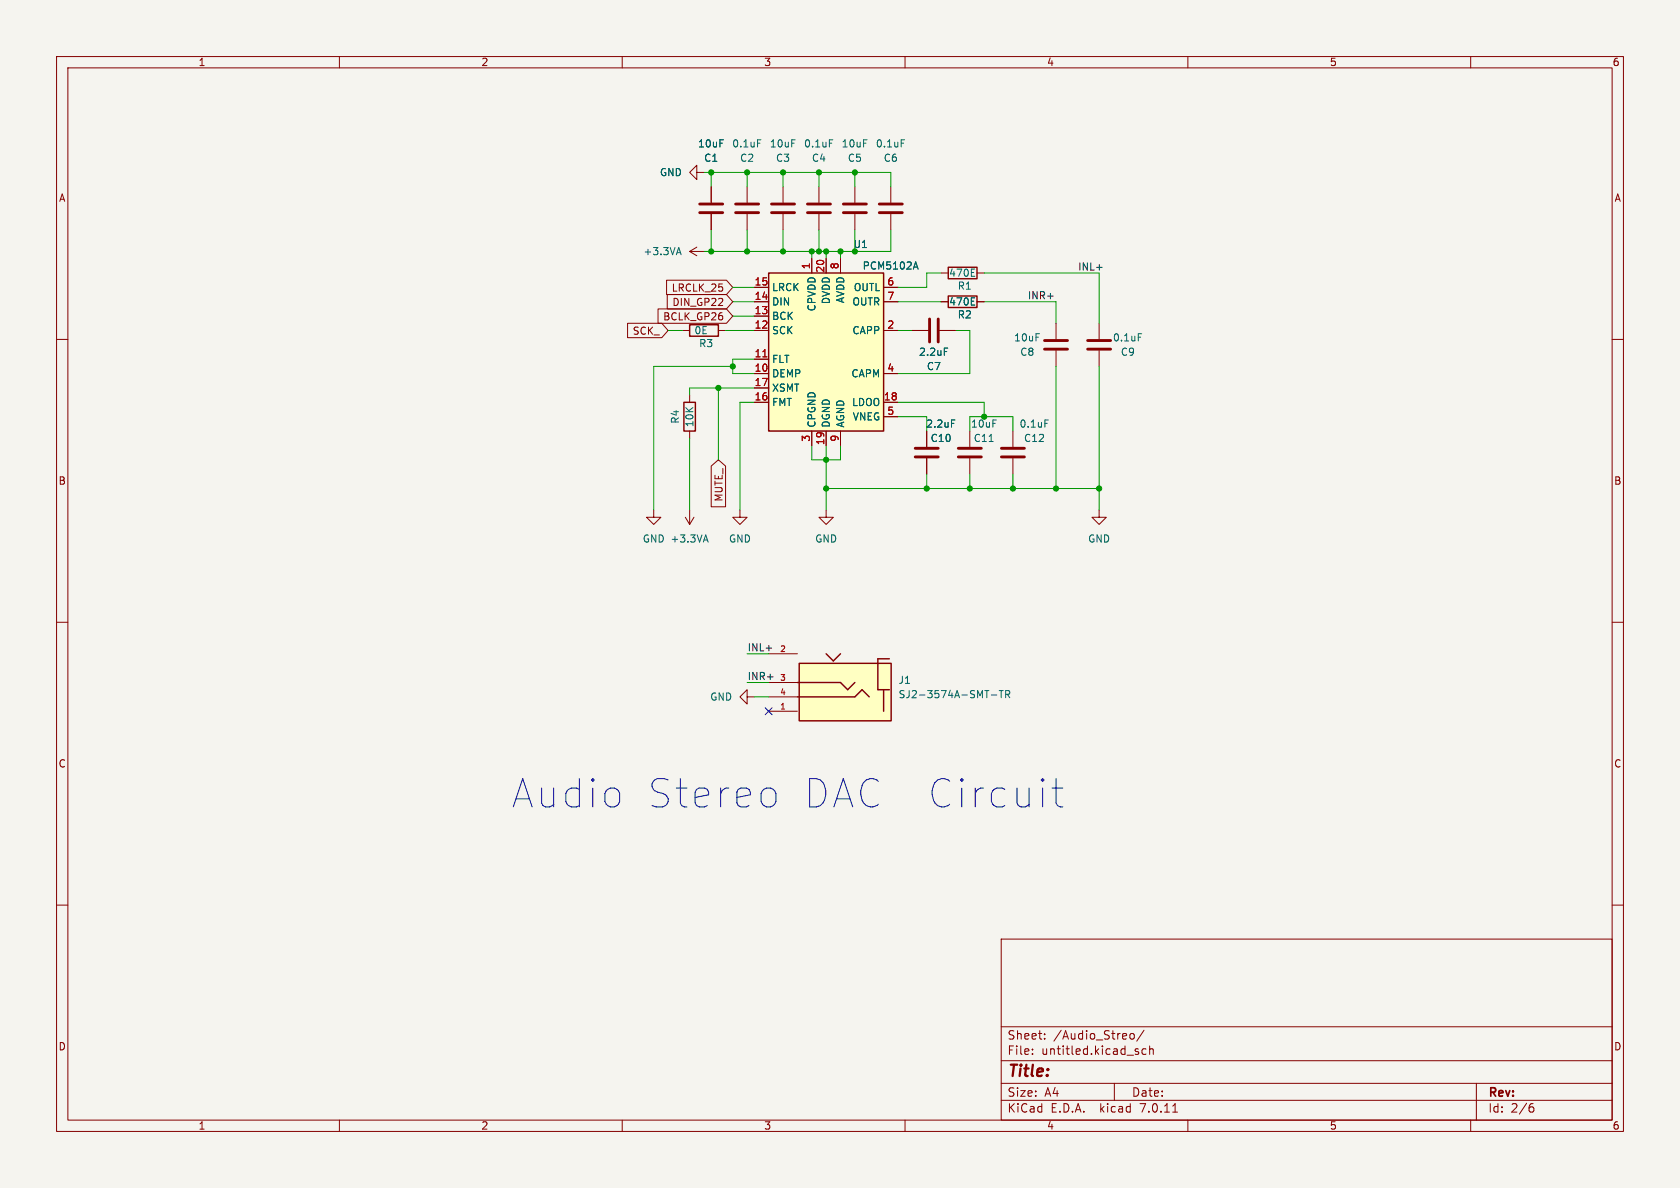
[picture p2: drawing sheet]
<svg xmlns="http://www.w3.org/2000/svg" width="297mm" height="210mm" viewBox="0 0 297 210" stroke-linecap="round" stroke-linejoin="round" font-family="sans-serif">
<path d="M0 0h297v210h-297z" fill="#f5f4ef" stroke="#f5f4ef" stroke-width=".18"/>
<g fill="none" stroke="#840000" stroke-width=".18">
<path d="M10 10h277v190h-277zM12 12h273v186h-273zM60 10v2M110 10v2M160 10v2M210 10v2M260 10v2M123.2 30.5v-1.3l-1.3 1.3 1.3 1.3v-1.3h1.3M125.7 33v2.8M125.7 37.8v2.8M132.1 33v2.8M132.1 37.8v2.8"/>
<path d="M138.4 33v2.8M138.4 37.8v2.8M144.8 33v2.8M144.8 37.8v2.8M151.1 33v2.8M151.1 37.8v2.8M157.5 33v2.8M157.5 37.8v2.8M10 60h2M110.9 57.1h6.1l1.1 1.3-1.1 1.3h-6.1zM116.3 54.6h12.1l1.1 1.3-1.1 1.3h-12.1zM117.8 49.5h10.6l1.1 1.3-1.1 1.3h-10.6z"/>
<path d="M118 52.1h10.4l1.1 1.2-1.1 1.3h-10.4zM120.6 58.4h1.3M121.9 44.5l1.3 .7M121.9 44.5h2.6M123.2 43.7l-1.3 .8M127 58.4h1.3M133.3 58.4h2.6M133.3 55.9h2.6M133.3 53.3h2.6M133.3 50.8h2.6M143.5 45.7v2.6M146 45.7v2.6"/>
<path d="M148.6 45.7v2.6M156.2 58.4h2.5M156.2 53.3h2.5M156.2 50.8h2.5M161.3 58.4h2.8M166.1 58.4h2.8M166.4 48.3h1.2M166.4 53.3h1.2M172.7 48.3h1.3M172.7 53.3h1.3M186.7 57.2v2.7M194.3 57.2v2.7"/>
<path d="M285 60h2M121.9 69.9v1.2M121.9 76.2v1.3M133.3 66h2.6M133.3 63.5h2.6M133.3 71.1h2.6M133.3 68.6h2.6M143.5 76.2v2.5M146 76.2v2.5M148.6 76.2v2.5M156.2 66h2.5M156.2 71.1h2.5"/>
<path d="M156.2 73.7h2.5M163.8 76.2v2.8M171.4 76.2v2.8M179.1 76.2v2.8M186.7 62v2.8M194.3 62v2.8M115.6 90.2v1.2h1.2l-1.2 1.3-1.3-1.3h1.3M121.2 91.4l.7 1.3M121.9 90.2v2.5M122.7 91.4l-.8 1.3M125.7 82.4l1.3-1.1 1.3 1.1v7.2h-2.6zM130.8 90.2v1.2h1.3l-1.3 1.3-1.3-1.3h1.3"/>
<path d="M146 90.2v1.2h1.3l-1.3 1.3-1.2-1.3h1.2M163.8 81v2.8M171.4 81v2.8M179.1 81v2.8M194.3 90.2v1.2h1.3l-1.3 1.3-1.3-1.3h1.3M10 110h2M135.9 115.6h5.1M285 110h2M132.1 123.2v-1.3l-1.3 1.3 1.3 1.3v-1.3h1.2M135.9 125.7h5.1M135.9 120.7h5.1M135.9 123.2h5.1"/>
<path d="M10 160h2M285 160h2M177 166h108v32h-108zM60 198v2M110 198v2M160 198v2M177 194.5h108M177 191.5h108M177 187.5h108M177 181.5h108M182.5 186.3v.1M182.5 185.5v.1"/>
<path d="M184.7 183.6v.1M184.7 182.8v.1M197 191.5v3M199.8 182.8l.2-.1 .5 .1v.6l-.1 .2-.4 .1-.2-.1zM201.2 186v.3M202.2 182.1l-1.2 2M202.6 185.5l-.4-.1-.3 .3v.4l.1 .2h.6M203.2 185.5l.3-.1 .3 .1 .1 .9M203.2 184.9v1.5M207.3 196.6h.9M210 198v2M260 198v2"/>
<path d="M261 191.5v6.5M270.6 195.7h.3l.3 .3-.1 .5-.5 .1M271 195.1l-.4 .1"/>
</g>
<path d="M121.9 57.4h5.1v2h-5.1zM135.9 48.3h20.3v27.9h-20.3zM167.6 47.2h5.1v2.1h-5.1zM167.6 52.3h5.1v2.1h-5.1zM120.9 71.1h2v5.1h-2zM141.3 117.3h16.2v10.1h-16.2zM146 115.6l1.3 1.2 1.3-1.2M157.2 116.5h-2v5.4h2M141 123.2h10.1l1.3-1.3 1.3 1.3M141 120.7h7.6l1.3 1.2 1.2-1.2M156.2 121.9v3.8" fill="none" stroke="#840000" stroke-width=".25"/>
<g fill="none" stroke="#006464" stroke-width=".18">
<path d="M133.9 24.7h.6M146.6 24.7h.6M159.3 24.7h.6M119.7 44.7h.6M120 43.8l.4 1.2M161.6 47.2h.6M161.9 46.3l.4 1.3M171.7 48.8h.6M171.7 47.6h.6M171.7 53.9h.6M171.7 52.6h.6M201.2 59h.6"/>
<path d="M166.9 61.5h.6M168.2 74.2h.6M174.9 78h.7M184.7 74.2h.6M124.5 95.5h.6M124.8 94.6l.4 1.2M175.3 122.9h.9M176.6 122.1h.8M177 122.1v1.2M177.8 122.7h.6l.1-.2v-.3l-.7-.1v1.2M178.1 122.7l.4 .6"/>
</g>
<g fill="none" stroke="#840000" stroke-width=".51">
<path d="M123.7 36.1h4.1M123.7 37.6h4.1M130 36.1h4.1M130 37.6h4.1M136.4 36.1h4.1M136.4 37.6h4.1M142.7 36.1h4.1M142.7 37.6h4.1M149.1 36.1h4.1M149.1 37.6h4.1M155.4 36.1h4.1M155.4 37.6h4.1"/>
<path d="M164.3 56.4v4.1M165.9 56.4v4.1M161.8 79.2h4.1M169.4 79.2h4.1M177 79.2h4.1M184.7 60.2h4M184.7 61.7h4M192.3 60.2h4M192.3 61.7h4M161.8 80.8h4.1M169.4 80.8h4.1M177 80.8h4.1"/>
</g>
<g fill="#ffffc2" stroke="#ffffc2" stroke-width=".18">
<path d="M135.9 48.3h20.3v27.9h-20.3z"/>
<path d="M141.3 117.3h16.2v10.1h-16.2z"/>
</g>
<path d="M134.9 63.1h.7" fill="none" stroke="#a90000" stroke-width=".18"/>
<path d="M136.2 139.3l.7 .5 .3 .5v1.4l-.5 .7-.5 .2M184.3 137.6v.5M184.3 139.3v3.3M184.3 137.6l-.2 .3 .2 .2M184.3 137.6l.3 .3-.3 .2M186 139.3h1.9M186.7 137.6v4.3l.2 .5 .5 .2h.5" fill="none" stroke="#0000c2" stroke-width=".18"/>
<g fill="none" stroke="#009600" stroke-width=".18">
<path d="M124.5 30.5h33v2.5M125.7 30.5v2.5M132.1 30.5v2.5M138.4 30.5v2.5M144.8 30.5v2.5M151.1 30.5v2.5M118.1 58.4h2.5M125.7 40.6v3.9M128.3 58.4h5M129.5 50.8h3.8M129.5 53.3h3.8M129.5 55.9h3.8"/>
<path d="M132.1 40.6v3.9M138.4 40.6v3.9M143.5 44.5v1.2M144.8 40.6v3.9M146 44.5v1.2M148.6 44.5v1.2M151.1 40.6v3.9M157.5 40.6v3.9h-33M158.7 53.3h7.7M158.7 58.4h2.6M166.4 48.3h-2.6v2.5h-5.1M168.9 58.4h2.5v7.6h-12.7"/>
<path d="M174 48.3h20.3v8.9M174 53.3h12.7v3.9M121.9 77.5v12.7M127 68.6v12.7M129.5 64.8h-13.9v25.4M133.3 68.6h-11.4v1.3M133.3 63.5h-3.8v2.5h3.8M133.3 71.1h-2.5v19.1M143.5 78.7v2.6h5.1v-2.6M146 78.7v11.5M158.7 71.1h15.3v2.6M158.7 73.7h5.1v2.5"/>
<path d="M171.4 76.2v-2.5h7.7v2.5M186.7 64.8v21.6M194.3 64.8v25.4M146 86.4h48.3M163.8 83.8v2.6M171.4 83.8v2.6M179.1 83.8v2.6M132.1 115.6h3.8M132.1 120.7h3.8M133.3 123.2h2.6"/>
</g>
<path d="M135.3 125.1l1.2 1.2M136.5 125.1l-1.2 1.2" fill="none" stroke="#000084" stroke-width=".18"/>
<g fill="#009600" stroke="#009600" stroke-width=".18">
<circle cx="163.8" cy="86.4" r=".46"/>
<circle cx="174" cy="73.7" r=".46"/>
<circle cx="194.3" cy="86.4" r=".46"/>
<circle cx="132.1" cy="44.5" r=".46"/>
<circle cx="138.4" cy="44.5" r=".46"/>
<circle cx="127" cy="68.6" r=".46"/>
<circle cx="125.7" cy="44.5" r=".46"/>
<circle cx="129.5" cy="64.8" r=".46"/>
<circle cx="146" cy="44.5" r=".46"/>
<circle cx="148.6" cy="44.5" r=".46"/>
<circle cx="144.8" cy="44.5" r=".46"/>
<circle cx="151.1" cy="44.5" r=".46"/>
<circle cx="146" cy="86.4" r=".46"/>
<circle cx="171.4" cy="86.4" r=".46"/>
<circle cx="179.1" cy="86.4" r=".46"/>
<circle cx="186.7" cy="86.4" r=".46"/>
<circle cx="146" cy="81.3" r=".46"/>
<circle cx="125.7" cy="30.5" r=".46"/>
<circle cx="143.5" cy="44.5" r=".46"/>
<circle cx="151.1" cy="30.5" r=".46"/>
<circle cx="144.8" cy="30.5" r=".46"/>
<circle cx="138.4" cy="30.5" r=".46"/>
<circle cx="132.1" cy="30.5" r=".46"/>
</g>
<g font-size="7" fill="#0000c2">
<text x="90.2" y="143.3">Audio</text>
<text x="113.7" y="143.3">Stereo</text>
<text x="140.8" y="143.3">DAC</text>
<text x="161.6" y="143.3">Circuit</text>
</g>
<text font-size="2.8" fill="#840000" x="178" y="190.9">Title:</text>
<g font-size="2.1" fill="#840000">
<text x="178" y="184">Sheet:</text>
<text x="186.2" y="184">/Audio_Streo/</text>
<text x="178" y="186.7">File:</text>
<text x="184.1" y="186.7">untitled.kicad_sch</text>
<text x="178" y="196.9">KiCad</text>
<text x="178" y="194.1">Size:</text>
<text x="184.7" y="194.1">A4</text>
<text x="185.7" y="196.9">E.D.A.</text>
<text x="194.6" y="196.9">kicad</text>
<text x="200" y="194.1">Date:</text>
<text x="201.8" y="196.9">7.0.11</text>
<text x="263" y="194.3">Rev:</text>
<text x="263" y="196.9">Id:</text>
<text x="267.1" y="196.9">2/6</text>
</g>
<g font-size="1.8" fill="#840000">
<text x="35" y="11.9">1</text>
<text x="85" y="11.9">2</text>
<text x="135" y="11.9">3</text>
<text x="185" y="11.9">4</text>
<text x="235" y="11.9">5</text>
<text x="285" y="11.9">6</text>
<text x="10.3" y="35.9">A</text>
<text x="285.3" y="35.9">A</text>
<text x="118.7" y="51.8">LRCLK_25</text>
<text x="111.8" y="59.4">SCK_</text>
<text x="117.1" y="56.8">BCLK_GP26</text>
<text x="118.8" y="54.3">DIN_GP22</text>
<text x="10.3" y="85.9">B</text>
<text x="128" y="88.8" transform="rotate(-90 128 88.8)">MUTE_</text>
<text x="285.3" y="85.9">B</text>
<text x="10.3" y="135.9">C</text>
<text x="285.3" y="135.9">C</text>
<text x="10.3" y="185.9">D</text>
<text x="285.3" y="185.9">D</text>
<text x="35" y="199.9">1</text>
<text x="85" y="199.9">2</text>
<text x="135" y="199.9">3</text>
<text x="185" y="199.9">4</text>
<text x="235" y="199.9">5</text>
<text x="285" y="199.9">6</text>
</g>
<g font-size="1.8" fill="#006464">
<text x="123.3" y="26.3">10uF</text>
<text x="124.4" y="28.8">C1</text>
<text x="129.3" y="26.3">0.1uF</text>
<text x="130.7" y="28.8">C2</text>
<text x="136" y="26.3">10uF</text>
<text x="137.1" y="28.8">C3</text>
<text x="142" y="26.3">0.1uF</text>
<text x="143.4" y="28.8">C4</text>
<text x="148.7" y="26.3">10uF</text>
<text x="149.8" y="28.8">C5</text>
<text x="154.7" y="26.3">0.1uF</text>
<text x="156.1" y="28.8">C6</text>
<text x="116.6" y="31.3">GND</text>
<text x="113.7" y="45.3">+3.3VA</text>
<text x="150.8" y="44">U1</text>
<text x="152.4" y="47.9">PCM5102A</text>
<text x="136.4" y="51.7">LRCK</text>
<text x="146.9" y="53.9" transform="rotate(-90 146.9 53.9)">DVDD</text>
<text x="149.5" y="53.7" transform="rotate(-90 149.5 53.7)">AVDD</text>
<text x="150.8" y="51.7">OUTL</text>
<text x="167.7" y="49.1">470E</text>
<text x="169.2" y="51.4">R1</text>
<text x="122.7" y="59.3">0E</text>
<text x="136.4" y="59.3">SCK</text>
<text x="136.4" y="56.7">BCK</text>
<text x="136.4" y="54.2">DIN</text>
<text x="144.4" y="55.1" transform="rotate(-90 144.4 55.1)">CPVDD</text>
<text x="150.6" y="59.3">CAPP</text>
<text x="150.6" y="54.2">OUTR</text>
<text x="167.7" y="54.2">470E</text>
<text x="169.2" y="56.5">R2</text>
<text x="123.5" y="61.6">R3</text>
<text x="136.4" y="64.4">FLT</text>
<text x="162.4" y="63.1">2.2uF</text>
<text x="163.8" y="65.6">C7</text>
<text x="179.2" y="60.6">10uF</text>
<text x="180.3" y="63.1">C8</text>
<text x="196.7" y="60.6">0.1uF</text>
<text x="198" y="63.1">C9</text>
<text x="136.4" y="66.9">DEMP</text>
<text x="136.4" y="72">FMT</text>
<text x="136.4" y="69.4">XSMT</text>
<text x="150.4" y="66.9">CAPM</text>
<text x="150.5" y="72">LDOO</text>
<text x="120.2" y="75" transform="rotate(-90 120.2 75)">R4</text>
<text x="122.8" y="75.6" transform="rotate(-90 122.8 75.6)">10K</text>
<text x="144.4" y="75.7" transform="rotate(-90 144.4 75.7)">CPGND</text>
<text x="146.9" y="75.7" transform="rotate(-90 146.9 75.7)">DGND</text>
<text x="149.5" y="75.7" transform="rotate(-90 149.5 75.7)">AGND</text>
<text x="150.7" y="74.5">VNEG</text>
<text x="163.6" y="75.8">2.2uF</text>
<text x="171.6" y="75.8">10uF</text>
<text x="180.1" y="75.8">0.1uF</text>
<text x="164.4" y="78.3">C10</text>
<text x="172" y="78.3">C11</text>
<text x="180.9" y="78.3">C12</text>
<text x="113.5" y="96.1">GND +3.3VA</text>
<text x="128.8" y="96.1">GND</text>
<text x="144" y="96.1">GND</text>
<text x="192.3" y="96.1">GND</text>
<text x="125.5" y="124.1">GND</text>
<text x="158.8" y="121.1">J1</text>
<text x="158.8" y="123.6">SJ2-3574A-SMT-TR</text>
</g>
<g font-size="1.8" fill="#a90000">
<text x="143.3" y="47.7" transform="rotate(-90 143.3 47.7)">1</text>
<text x="148.3" y="47.7" transform="rotate(-90 148.3 47.7)">8</text>
<text x="133.3" y="53.1">14</text>
<text x="133.3" y="50.5">15</text>
<text x="145.8" y="48.3" transform="rotate(-90 145.8 48.3)">20</text>
<text x="156.8" y="50.5">6</text>
<text x="156.8" y="53.1">7</text>
<text x="133.3" y="58.2">12</text>
<text x="133.3" y="55.6">13</text>
<text x="156.8" y="58.2">2</text>
<text x="133.3" y="65.8">10</text>
<text x="133.3" y="63.2">11</text>
<text x="156.8" y="65.8">4</text>
<text x="133.3" y="70.9">16</text>
<text x="133.3" y="68.3">17</text>
<text x="156.2" y="70.9">18</text>
<text x="156.8" y="73.4">5</text>
<text x="143.3" y="78.2" transform="rotate(-90 143.3 78.2)">3</text>
<text x="145.8" y="78.8" transform="rotate(-90 145.8 78.8)">19</text>
<text x="148.3" y="78.2" transform="rotate(-90 148.3 78.2)">9</text>
</g>
<g font-size="1.8" fill="#0f0f0f">
<text x="190.5" y="47.9">INL+</text>
<text x="181.6" y="53">INR+</text>
<text x="132.1" y="115.2">INL+</text>
<text x="132.1" y="120.3">INR+</text>
</g>
<g font-size="1.4" fill="#a90000">
<text x="137.8" y="115.3">2</text>
<text x="137.8" y="125.5">1</text>
<text x="137.8" y="120.4">3</text>
<text x="137.8" y="122.9">4</text>
</g>
</svg>
